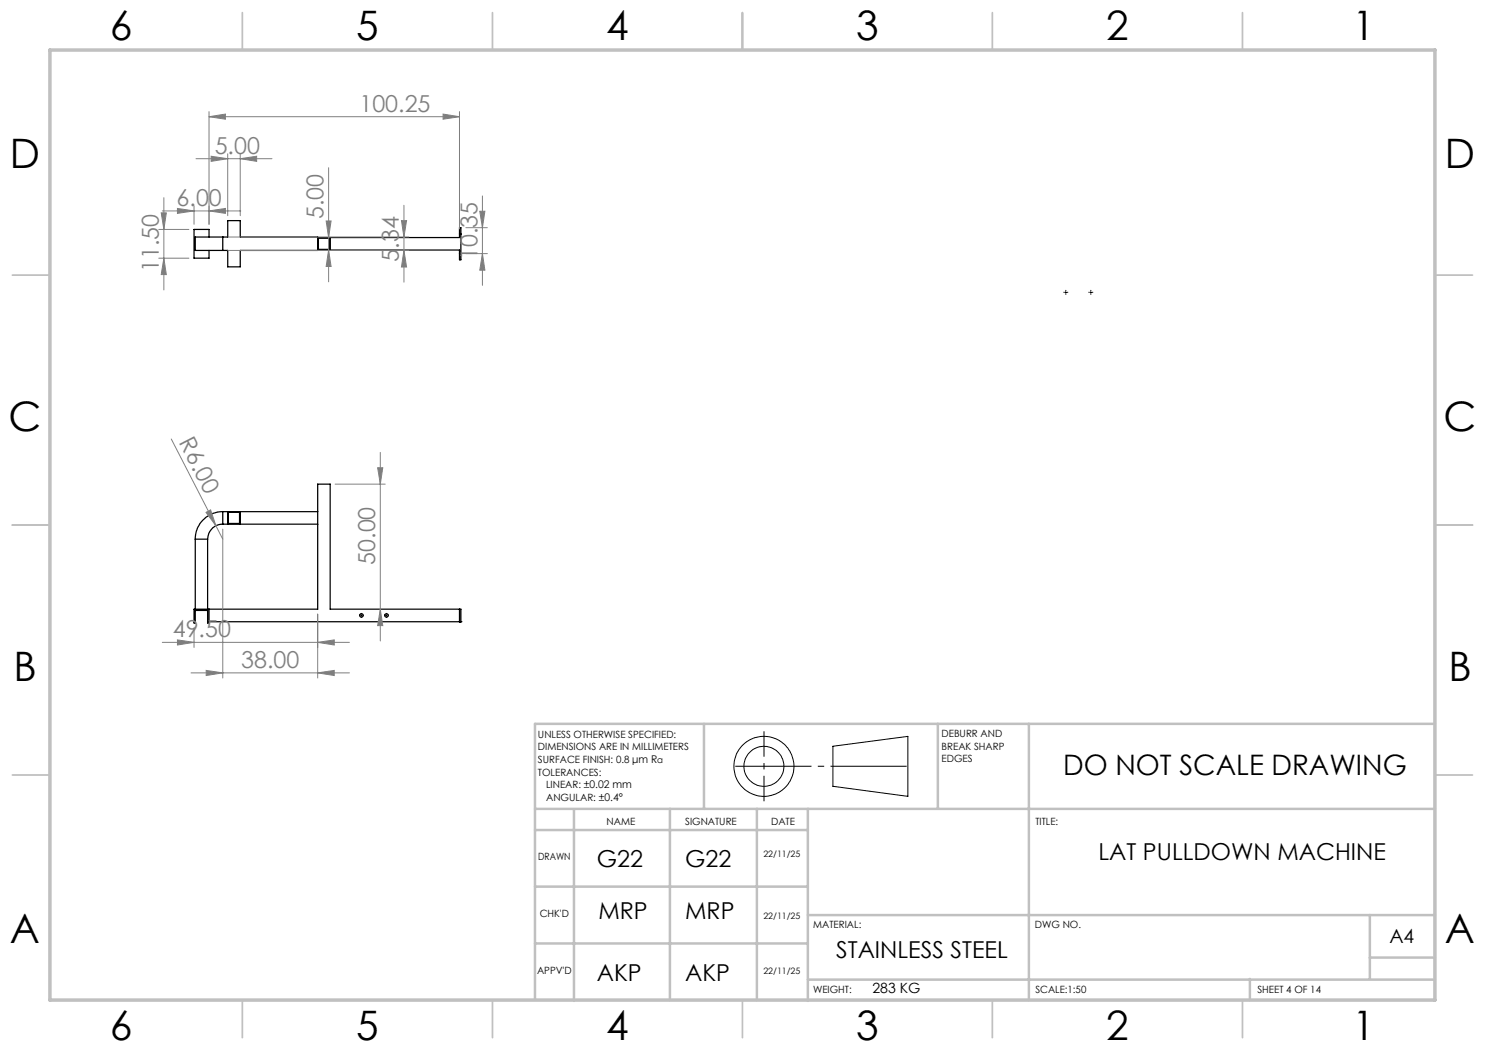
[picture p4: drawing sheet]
<svg xmlns="http://www.w3.org/2000/svg" width="297mm" height="210mm" viewBox="0 0 297 210" stroke-linecap="round" stroke-linejoin="round" font-family="sans-serif">
<g fill="none" stroke="#000" stroke-width=".25">
<path d="M41.8 47.4v-1.5h-3v5.7h3v-1.5M44.6 47.4h-5.5v2.7h5.5M44.6 47.4h.9v-3.3h2.5v3.3h15.5v2.7h-15.5v3.3h-2.5v-3.3h-.9M44.6 47.4v2.7M63.5 50h28.4v.7M63.7 47.6h2.2v2.3h-2.2zM66 47.5v2.5M91.9 46.8v-1.3h.3v1.3M91.9 50.7v1.3h.3v-1.3M91.9 46.8v.7h-28.4M91.9 46.8h.3M91.9 50.7h.3"/>
<path d="M92.2 46.8v3.9M39.1 107.8v14M39.1 107.8h2.4M41.5 107.8v14M44.6 104.8a3 3 0 0 0-3.1 3M44.6 102.3a5.5 5.5 0 0 0-5.5 5.5M44.6 102.3v2.5M44.6 102.3h18.9M44.6 104.8h18.9M45.5 102.3v2.5M45.6 102.5h2.3v2.2h-2.3zM48 102.3v2.5"/>
<path d="M41.8 121.8v2.8h-.3v-2.5h-2.4v2.5h-.3v-2.8h24.7v-25h2.5v25h26.2v2.5M41.8 124.3h50.4M91.9 121.8v2.5M91.9 124.3h.1M92.2 124.3h.1"/>
<circle cx="72.3" cy="123.1" r=".34"/>
<circle cx="77.3" cy="123.1" r=".34"/>
</g>
<g fill="none" stroke="#808080" stroke-width=".2">
<path d="M32.8 39.5v18.5M39.2 31.7h15.2M41.8 23.3l3.3-.5v1zM41.8 22.3v22.6M41.8 23.3h50.1M42.2 31.2l3.3 .5-3.3 .6zM45.5 30.8v12.3M48 31.7l3.3-.5v1.1zM48 30.8v12.3M65.7 33.5v22.9M88.6 22.8l3.3 .5-3.3 .5zM91.9 22.3v23.5"/>
<path d="M96.5 39.2v17.9M31.7 45.9h6.1M31.7 51.6h6.1M32.2 42.6h1.1l-.5 3.3zM32.5 42.2h15.7M32.8 51.6l.5 3.3h-1.1zM35.5 41.7l3.3 .5-3.3 .5zM38.8 41.2v3.7M41.8 42.2l3.3-.5v1zM45.5 47.4h36.3M45.5 50.1h36.3M65.2 44.2h1l-.5 3.3z"/>
<path d="M65.7 50l.5 3.3h-1zM80.3 44.1h1l-.5 3.3zM80.8 50.1l.5 3.3h-1zM80.8 41.1v15.3M93.2 50.7h4.3M93.2 45.5h4.3M96 42.3h1l-.5 3.2zM96.5 50.7l.5 3.3h-1zM34.3 87.8l10.3 20M67 96.8h10M75.5 93.5h1.1l-.5 3.3zM76.1 90.5v37.7"/>
<path d="M41.2 102.5l.9-.5 1.1 3.2zM44.6 105.8v29.8M32.5 128.5h37.4M35.5 128l3.3 .5-3.3 .5zM38.2 134.6h31.7M38.8 125.6v3.9M41.2 134.1l3.4 .5-3.4 .5zM63.5 134.6l3.4-.5v1zM63.5 128.5l3.4-.5v1zM63.5 122.8v12.8M76.1 121.8l.5 3.3h-1.1z"/>
</g>
<g fill="none" stroke="#000" stroke-width=".2">
<path d="M213 58.5h.3M213.1 58.3v.3M218 58.5h.3M218.2 58.3v.3M72.2 123.1h.2M72.3 123v.2M77.2 123.1h.2M77.3 123v.2M166.6 149.3l15-2v12l-15-2z"/>
<circle cx="152.8" cy="153.3" r="6"/>
<circle cx="152.8" cy="153.3" r="4"/>
</g>
<g fill="none" stroke="#000" stroke-width=".2" stroke-dasharray="15.2 1.3 1.3 1.3" stroke-linecap="butt">
<path d="M212.9 58.5h-.2M213.2 58.2v-.2M213.2 58.7v.2M213.4 58.5h.2M217.9 58.5h-.2M218.2 58.2v-.2M218.2 58.7v.2M218.4 58.5h.2M72.1 123.1h-.3M72.3 122.8v-.2M72.3 123.3v.2M72.6 123.1h.2"/>
<path d="M77.1 123.1h-.3M77.3 122.8v-.2M77.3 123.3v.2M77.6 123.1h.2"/>
</g>
<path d="M145.8 153.3h36.8" fill="none" stroke="#000" stroke-width=".2" stroke-dasharray="15.2 1.3 1.3 1.3" stroke-dashoffset="-1.3" stroke-linecap="butt"/>
<path d="M152.8 146.3v14" fill="none" stroke="#000" stroke-width=".2" stroke-dasharray="15.2 1.3 1.3 1.3" stroke-dashoffset="10.1" stroke-linecap="butt"/>
<g fill="none" stroke="#c0c0c0" stroke-width=".35">
<path d="M48.5 2.5v7.5M98.5 2.5v7.5M148.5 2.5v7.5M198.5 2.5v7.5M248.5 2.5v7.5M2.5 55h7.5M287 55h7.5M2.5 105h7.5M287 105h7.5M2.5 155h7.5M287 155h7.5M48.5 200v7.5"/>
<path d="M98.5 200v7.5M148.5 200v7.5M198.5 200v7.5M248.5 200v7.5"/>
</g>
<g fill="none" stroke="#c0c0c0" stroke-width=".5">
<path d="M140.8 144.8v17M187.6 144.8v17M205.8 144.8v55.2M287 144.8h-180v55.2M107 161.8h180M107 177.3h54.6M107 166h54.6M114.8 161.9v38.3M134 161.8v38.2M151.4 161.8v38.2M161.6 161.8v38.4M107 188.7h54.6"/>
<path d="M161.6 195.9h125.4M161.6 183h125.4M250 195.8v4.2M274 183v12.8M274 191.5h13"/>
</g>
<path d="M10 10h277v190h-277z" fill="none" stroke="#c0c0c0" stroke-width=".7"/>
<g fill="#808080">
<path d="M41.2 102.5l.9-.5 1.1 3.2z"/>
<path d="M48 31.7l3.3-.5v1.1zM42.2 31.2l3.3 .5-3.3 .6zM41.8 42.2l3.3-.5v1zM35.5 41.7l3.3 .5-3.3 .5z"/>
<path d="M41.2 134.1l3.4 .5-3.4 .5zM63.5 134.6l3.4-.5v1zM35.5 128l3.3 .5-3.3 .5zM63.5 128.5l3.4-.5v1z"/>
<path d="M88.6 22.8l3.3 .5-3.3 .5zM41.8 23.3l3.3-.5v1z"/>
<path d="M65.7 50l.5 3.3h-1zM65.2 44.2h1l-.5 3.3zM96.5 50.7l.5 3.3h-1zM96 42.3h1l-.5 3.2z"/>
<path d="M80.3 44.1h1l-.5 3.3zM80.8 50.1l.5 3.3h-1zM32.2 42.6h1.1l-.5 3.3zM32.8 51.6l.5 3.3h-1.1zM75.5 93.5h1.1l-.5 3.3zM76.1 121.8l.5 3.3h-1.1z"/>
</g>
<g font-size="8.1">
<text x="22" y="8">6</text>
<text x="71.2" y="8">5</text>
<text x="121.2" y="8">4</text>
<text x="171.2" y="8">3</text>
<text x="221.2" y="8">2</text>
<text x="270.5" y="8">1</text>
<text x="2" y="33.6">D</text>
<text x="289" y="33.6">D</text>
<text x="1.7" y="86.1">C</text>
<text x="288.7" y="86.1">C</text>
<text x="2.7" y="136.1">B</text>
<text x="289.7" y="136.1">B</text>
<text x="2" y="188.6">A</text>
<text x="289" y="188.6">A</text>
<text x="22" y="208">6</text>
<text x="71.2" y="208">5</text>
<text x="121.2" y="208">4</text>
<text x="171.2" y="208">3</text>
<text x="221.2" y="208">2</text>
<text x="270.5" y="208">1</text>
</g>
<text font-size="5.6" x="212.6" y="154.9">DO NOT SCALE DRAWING</text>
<g font-size="4.7" fill="#808080">
<text x="71.9" y="22.3">100.25</text>
<text x="42.9" y="30.7">5.00</text>
<text x="35.3" y="41.2">6.00</text>
<text x="64.7" y="43.9" transform="rotate(-90 64.7 43.9)">5.00</text>
<text x="79.8" y="52.3" transform="rotate(-90 79.8 52.3)">5.34</text>
<text x="95.5" y="52" transform="rotate(-90 95.5 52)">10.35</text>
<text x="31.8" y="54.4" transform="rotate(-90 31.8 54.4)">11.50</text>
<text x="35.7" y="88.5" transform="rotate(63 35.7 88.5)">R6.00</text>
<text x="75.1" y="113" transform="rotate(-90 75.1 113)">50.00</text>
<text x="34.6" y="127.5">49.50</text>
<text x="48.2" y="133.6">38.00</text>
</g>
<g font-size="4.7">
<text x="119.4" y="173.5">G22</text>
<text x="137" y="173.5">G22</text>
<text x="219.7" y="172">LAT PULLDOWN MACHINE</text>
<text x="119.7" y="183.9">MRP</text>
<text x="137" y="183.9">MRP</text>
<text x="167.2" y="191.5">STAINLESS STEEL</text>
<text x="119.4" y="196.3">AKP</text>
<text x="137" y="196.3">AKP</text>
</g>
<text font-size="3.9" x="277.9" y="188.5">A4</text>
<text font-size="2.8" x="174.5" y="198.6">283 KG</text>
<g font-size="2">
<text x="107.6" y="147.6">UNLESS OTHERWISE SPECIFIED:</text>
<text x="188.3" y="147.5">DEBURR AND</text>
<text x="188.3" y="150">BREAK SHARP</text>
<text x="107.6" y="150.1">DIMENSIONS ARE IN MILLIMETERS</text>
<text x="107.6" y="152.6">SURFACE FINISH: 0.8 μm R</text>
<text x="107.6" y="155.1">TOLERANCES:</text>
<text x="188.3" y="152.5">EDGES</text>
<text x="109.2" y="157.6">LINEAR: ±0.02 mm</text>
<text x="109.2" y="160.2">ANGULAR: ±0.4°</text>
<text x="121.3" y="165">NAME</text>
<text x="137" y="164.9">SIGNATURE</text>
<text x="154.2" y="164.9">DATE</text>
<text x="207.1" y="164.9">TITLE:</text>
<text x="107.6" y="172">DRAWN</text>
<text x="107.9" y="183.4">CHK'D</text>
<text x="162.6" y="185.5">MATERIAL:</text>
<text x="207" y="185.5">DWG NO.</text>
<text x="107.4" y="194.7">APPV'D</text>
<text x="162.6" y="198.5">WEIGHT:</text>
<text x="207.1" y="198.6">SCALE:1:50</text>
<text x="251.5" y="198.6">SHEET 4 OF 14</text>
</g>
<g font-size="1.8">
<text x="131.5" y="152.6">a</text>
<text x="152.7" y="171.4">22/11/25</text>
<text x="152.7" y="183.9">22/11/25</text>
<text x="152.7" y="194.7">22/11/25</text>
</g>
</svg>
